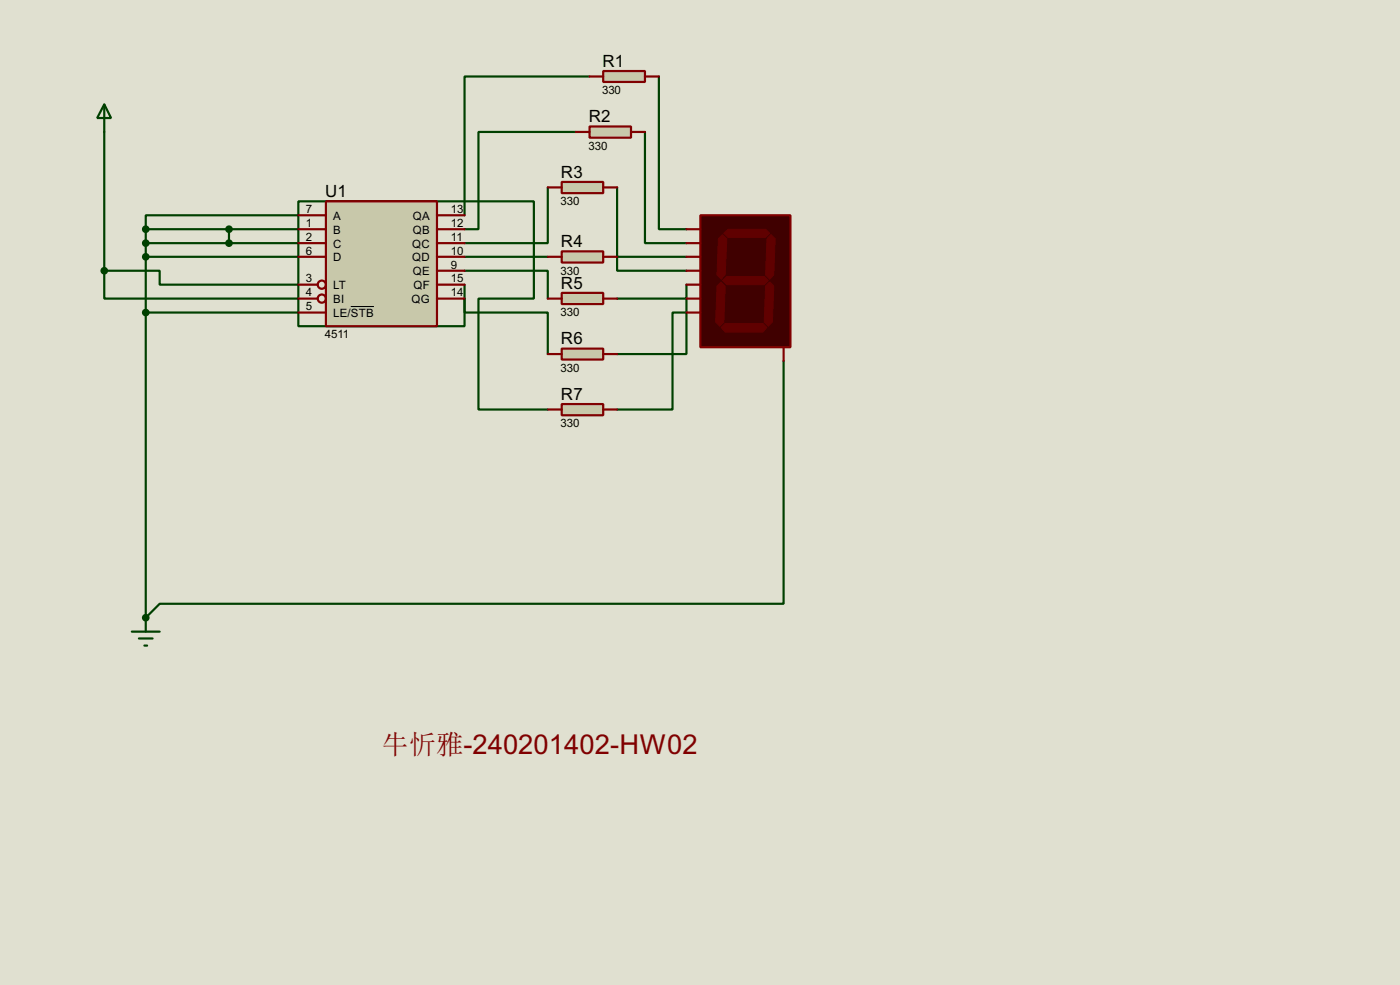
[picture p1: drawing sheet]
<svg xmlns="http://www.w3.org/2000/svg" width="256mm" height="180mm" viewBox="0 0 256 180" stroke-linecap="round" stroke-linejoin="round" font-family="sans-serif">
<path d="M0 0h256.5v180.3h-256.5z" fill="#e0e0d0"/>
<circle cx="26.7" cy="113.1" r=".2" fill="#004000"/>
<g fill="none" stroke="#004000" stroke-width=".4">
<path d="M108 14h-22.9v25.4M120.7 14v28h5.1M19.1 24.2v25.4M54.7 39.4h-28v2.6M100.4 34.3v10.2h-15.3M105.5 24.2h-17.8v17.8h-2.6M113.1 34.3v12.7h12.7M118.2 24.2v20.3h7.6M19.1 49.6h10.2v2.5h25.4M19.1 49.6v5.1h35.6M26.7 42v71.1l2.6-2.6h114.3v-44.4M26.7 47h28"/>
<path d="M26.7 57.2h28M26.7 42h28M26.7 44.5h28M42 42v2.5M85.1 49.6h15.3v5.1M85.1 52.1v5.1h15.3v7.6M85.1 54.7v5h-30.4v-22.8h43.1v17.8h-10.1v20.3h12.7M85.1 47h15.3M113.1 47v2.6h12.7M125.8 52.1v2.6h-12.7M125.8 54.7v10.1h-12.7M125.8 57.2h-2.6v17.8h-10.1"/>
</g>
<path d="M59.7 36.9h20.4v22.8h-20.4z" fill="#c8c8aa" stroke="#800000" stroke-width=".4"/>
<g fill="none" stroke="#800000" stroke-width=".4">
<path d="M54.7 39.4h5M80.1 39.4h5M54.7 42h5M54.7 44.5h5M54.7 47h5M54.7 52.1h3.5M54.7 54.7h3.5M54.7 57.2h5M80.1 42h5M80.1 44.5h5M80.1 47h5M80.1 52.1h5"/>
<path d="M80.1 54.7h5M80.1 49.6h5"/>
<circle cx="58.9" cy="52.1" r=".75"/>
<circle cx="58.9" cy="54.7" r=".75"/>
</g>
<path d="M64.3 56.1h4.2" fill="none" stroke="#000" stroke-width=".18"/>
<path d="M19.1 19.1l1.3 2.5h-2.6zM19.1 19.1v5.1M24.2 115.6h5.1M25.5 116.9h2.5M26.5 118.2h.5M26.7 113.1v2.5" fill="none" stroke="#004000" stroke-width=".4"/>
<g fill="#004000" stroke="#004000" stroke-width=".4">
<circle cx="26.7" cy="113.1" r=".5"/>
<circle cx="26.7" cy="47" r=".5"/>
<circle cx="26.7" cy="57.2" r=".5"/>
</g>
<path d="M110.5 13h7.7v2h-7.7z" fill="#c8c8aa" stroke="#800000" stroke-width=".4"/>
<path d="M108 14h2.5M118.2 14h2.5" fill="none" stroke="#800000" stroke-width=".4"/>
<path d="M128.3 39.4h16.5v24.2h-16.5z" fill="#400000" stroke="#800000" stroke-width=".4"/>
<g fill="#600000" stroke="#600000" stroke-width=".18">
<path d="M132.6 42.7l.8-.7h6.9l.7 .7-.7 .8h-6.9z" fill-rule="evenodd"/>
<path d="M140.5 43.7l.8-.7 .7 .7-.2 6.6-.8 .8-.7-.8z" fill-rule="evenodd"/>
<path d="M132.4 51.4l.8-.8h6.8l.8 .8-.8 .7h-6.8z" fill-rule="evenodd"/>
<path d="M131.6 43.7l.8-.7 .8 .7-.3 6.6-.8 .8-.7-.8z" fill-rule="evenodd"/>
<path d="M140.3 52.4l.7-.8 .8 .8-.3 6.6-.7 .7-.8-.7z" fill-rule="evenodd"/>
<path d="M132.1 60l.8-.8h6.9l.7 .8-.7 .8h-6.9z" fill-rule="evenodd"/>
<path d="M131.4 52.4l.7-.8 .8 .8-.3 6.6-.7 .7-.8-.7z" fill-rule="evenodd"/>
</g>
<path d="M125.8 42h2.5M125.8 44.5h2.5M125.8 47h2.5M125.8 49.6h2.5M125.8 52.1h2.5M125.8 54.7h2.5M125.8 57.2h2.5M143.6 63.6v2.5" fill="none" stroke="#800000" stroke-width=".4"/>
<path d="M108 23.2h7.6v2h-7.6z" fill="#c8c8aa" stroke="#800000" stroke-width=".4"/>
<path d="M105.5 24.2h2.5M115.6 24.2h2.6" fill="none" stroke="#800000" stroke-width=".4"/>
<path d="M102.9 33.3h7.6v2.1h-7.6z" fill="#c8c8aa" stroke="#800000" stroke-width=".4"/>
<path d="M100.4 34.3h2.5M110.5 34.3h2.6" fill="none" stroke="#800000" stroke-width=".4"/>
<path d="M102.9 46h7.6v2.1h-7.6z" fill="#c8c8aa" stroke="#800000" stroke-width=".4"/>
<path d="M100.4 47h2.5M110.5 47h2.6" fill="none" stroke="#800000" stroke-width=".4"/>
<path d="M102.9 53.6h7.6v2.1h-7.6z" fill="#c8c8aa" stroke="#800000" stroke-width=".4"/>
<path d="M100.4 54.7h2.5M110.5 54.7h2.6" fill="none" stroke="#800000" stroke-width=".4"/>
<path d="M102.9 63.8h7.6v2h-7.6z" fill="#c8c8aa" stroke="#800000" stroke-width=".4"/>
<path d="M100.4 64.8h2.5M110.5 64.8h2.6" fill="none" stroke="#800000" stroke-width=".4"/>
<path d="M102.9 74h7.6v2h-7.6z" fill="#c8c8aa" stroke="#800000" stroke-width=".4"/>
<path d="M100.4 75h2.5M110.5 75h2.6" fill="none" stroke="#800000" stroke-width=".4"/>
<g fill="#004000" stroke="#004000" stroke-width=".4">
<circle cx="19.1" cy="49.6" r=".5"/>
<circle cx="41.9" cy="42" r=".5"/>
<circle cx="26.7" cy="42" r=".5"/>
<circle cx="41.9" cy="44.5" r=".5"/>
<circle cx="26.7" cy="44.5" r=".5"/>
</g>
<text font-size="5" fill="#800000" x="69.9" y="138">牛忻雅-240201402-HW02</text>
<g font-size="3.5">
<text x="110.4" y="12.2">R1</text>
<text x="107.9" y="22.4">R2</text>
<text x="102.8" y="32.5">R3</text>
<text x="59.6" y="36">U1</text>
<text x="102.8" y="45.2">R4</text>
<text x="102.8" y="52.8">R5</text>
<text x="102.8" y="63">R6</text>
<text x="102.8" y="73.2">R7</text>
</g>
<g font-size="2.4">
<text x="110.3" y="17.2">330</text>
<text x="107.8" y="27.4">330</text>
<text x="56.1" y="39">7</text>
<text x="56.1" y="41.6">1</text>
<text x="61" y="40.2">A</text>
<text x="75.6" y="40.2">QA</text>
<text x="82.6" y="39">13</text>
<text x="82.6" y="41.6">12</text>
<text x="102.7" y="37.6">330</text>
<text x="56.1" y="44.1">2</text>
<text x="56.1" y="46.6">6</text>
<text x="61" y="42.7">B</text>
<text x="61" y="45.3">C</text>
<text x="61" y="47.8">D</text>
<text x="75.5" y="45.3">QC</text>
<text x="75.5" y="47.8">QD</text>
<text x="75.6" y="42.7">QB</text>
<text x="82.6" y="44.1">11</text>
<text x="82.6" y="46.6">10</text>
<text x="56.1" y="51.7">3</text>
<text x="61" y="52.9">LT</text>
<text x="75.6" y="50.4">QE</text>
<text x="75.7" y="52.9">QF</text>
<text x="82.6" y="49.2">9</text>
<text x="82.6" y="51.7">15</text>
<text x="102.7" y="50.3">330</text>
<text x="56.1" y="54.3">4</text>
<text x="56.1" y="56.8">5</text>
<text x="61" y="55.4">BI</text>
<text x="61" y="58">LE/STB</text>
<text x="75.4" y="55.4">QG</text>
<text x="82.6" y="54.3">14</text>
<text x="102.7" y="57.9">330</text>
<text x="59.5" y="61.9">4511</text>
<text x="102.7" y="68">330</text>
<text x="102.7" y="78.2">330</text>
</g>
</svg>
